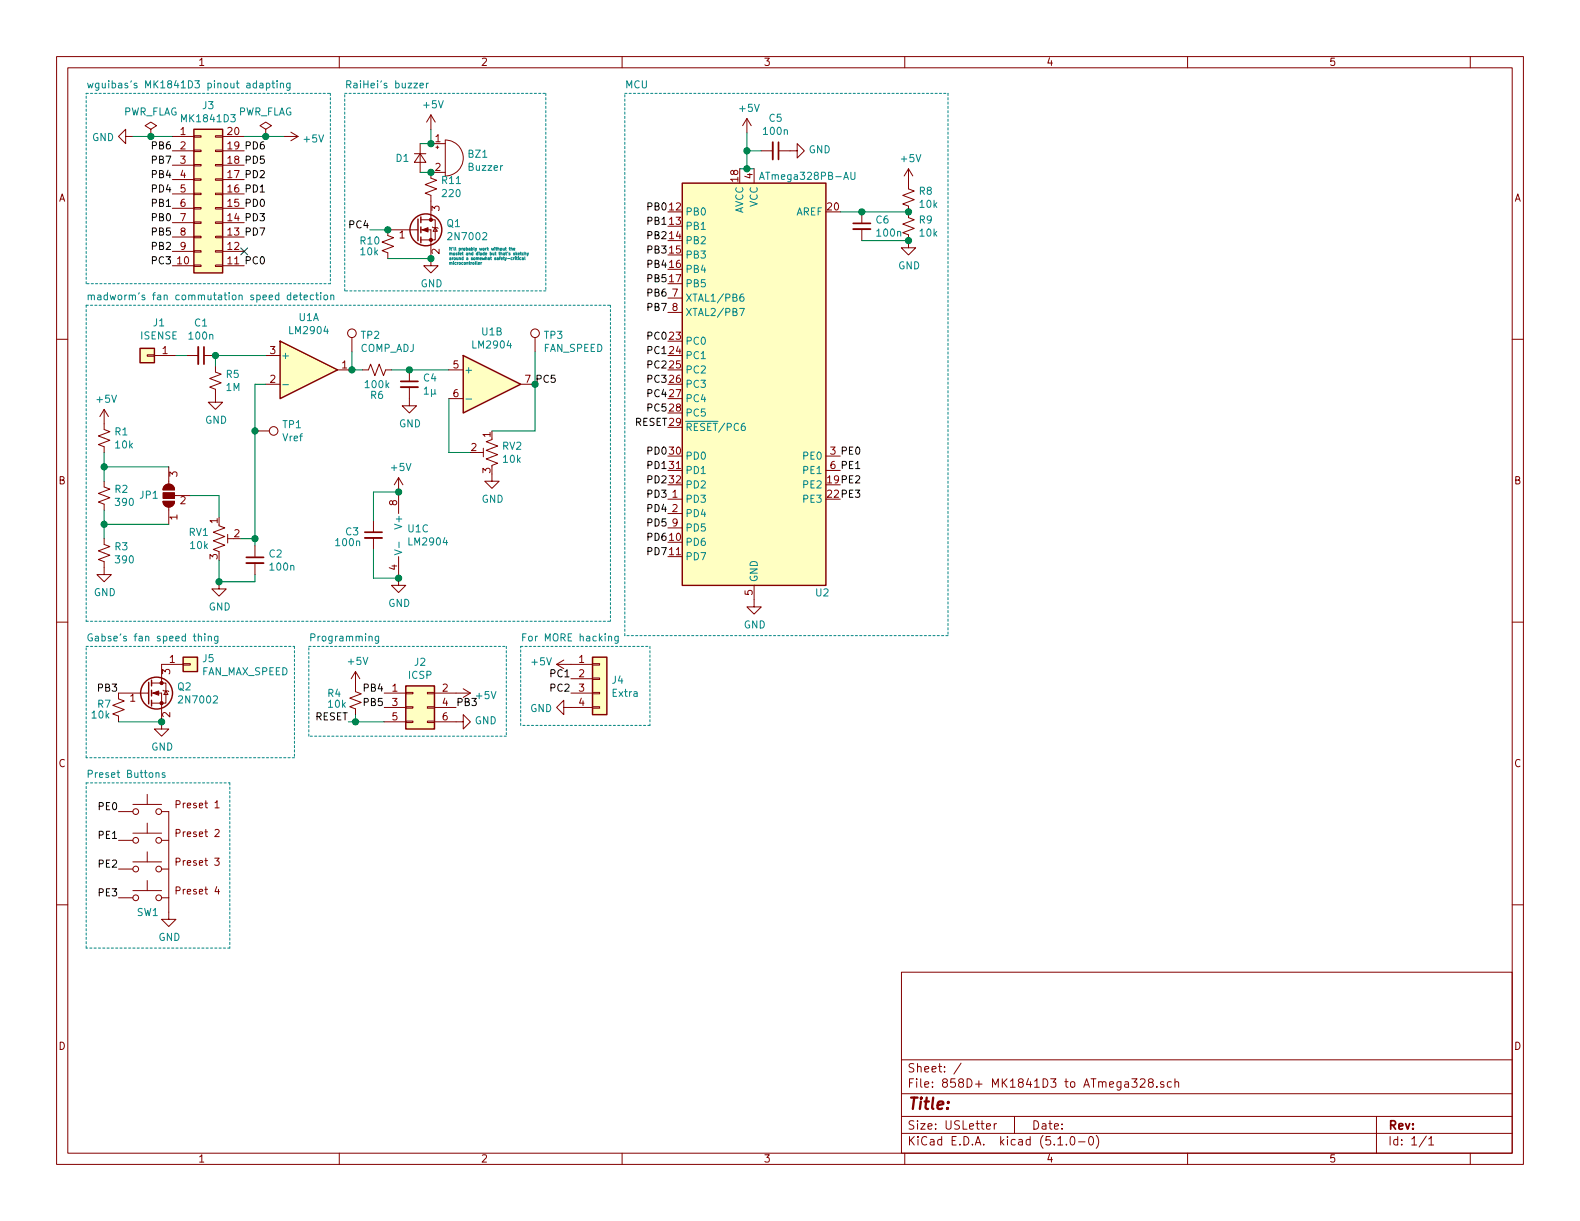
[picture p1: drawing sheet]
EESchema Schematic File Version 4
LIBS:858D+ MK1841D3 to ATmega328-cache
EELAYER 29 0
EELAYER END
$Descr USLetter 11000 8500
encoding utf-8
Sheet 1 1
Title ""
Date ""
Rev ""
Comp ""
Comment1 ""
Comment2 ""
Comment3 ""
Comment4 ""
$EndDescr
$Comp
L MCU_Microchip_ATmega:ATmega328PB-AU U2
U 1 1
P 5250 2675
F 0 "U2" H 4775 1225 50  0000 C CNN
F 1 "ATmega328PB-AU" H 4875 4125 50  0000 C CNN
F 2 "Package_QFP:TQFP-32_7x7mm_P0.8mm" H 5250 2675 50  0001 C CIN
F 3 "http://ww1.microchip.com/downloads/en/DeviceDoc/40001906C.pdf" H 5250 2675 50  0001 C CNN
	1    5250 2675
	-1   0    0    -1  
$EndComp
$Comp
L Connector_Generic:Conn_02x10_Counter_Clockwise J3
U 1 1
P 1400 1350
F 0 "J3" H 1450 1967 50  0000 C CNN
F 1 "MK1841D3" H 1450 1876 50  0000 C CNN
F 2 "Package_DIP:DIP-20_W7.62mm_LongPads" H 1400 1350 50  0001 C CNN
F 3 "~" H 1400 1350 50  0001 C CNN
	1    1400 1350
	1    0    0    -1  
$EndComp
$Comp
L power:GND #PWR0101
U 1 1
P 925 950
F 0 "#PWR0101" H 925 700 50  0001 C CNN
F 1 "GND" V 930 822 50  0000 R CNN
F 2 "" H 925 950 50  0001 C CNN
F 3 "" H 925 950 50  0001 C CNN
	1    925  950 
	0    1    1    0   
$EndComp
$Comp
L power:PWR_FLAG #FLG0101
U 1 1
P 1050 950
F 0 "#FLG0101" H 1050 1025 50  0001 C CNN
F 1 "PWR_FLAG" H 1050 1123 50  0000 C CNN
F 2 "" H 1050 950 50  0001 C CNN
F 3 "~" H 1050 950 50  0001 C CNN
	1    1050 950 
	1    0    0    -1  
$EndComp
Wire Wire Line
	925  950  1050 950 
Connection ~ 1050 950 
Wire Wire Line
	1050 950  1200 950 
$Comp
L power:+5V #PWR0102
U 1 1
P 1975 950
F 0 "#PWR0102" H 1975 800 50  0001 C CNN
F 1 "+5V" V 1990 1078 50  0000 L CNN
F 2 "" H 1975 950 50  0001 C CNN
F 3 "" H 1975 950 50  0001 C CNN
	1    1975 950 
	0    1    1    0   
$EndComp
$Comp
L power:PWR_FLAG #FLG0102
U 1 1
P 1850 950
F 0 "#FLG0102" H 1850 1025 50  0001 C CNN
F 1 "PWR_FLAG" H 1850 1123 50  0000 C CNN
F 2 "" H 1850 950 50  0001 C CNN
F 3 "~" H 1850 950 50  0001 C CNN
	1    1850 950 
	-1   0    0    -1  
$EndComp
Wire Wire Line
	1975 950  1850 950 
Connection ~ 1850 950 
Wire Wire Line
	1850 950  1700 950 
Text Label 1200 1050 2    50   ~ 0
PB6
Text Label 4650 2075 2    50   ~ 0
PB6
Text Label 1200 1150 2    50   ~ 0
PB7
Text Label 1200 1250 2    50   ~ 0
PB4
Text Label 4650 1875 2    50   ~ 0
PB4
Text Label 4650 2175 2    50   ~ 0
PB7
Text Label 1200 1350 2    50   ~ 0
PD4
Text Label 4650 3575 2    50   ~ 0
PD4
Text Label 1200 1450 2    50   ~ 0
PB1
Text Label 4650 1575 2    50   ~ 0
PB1
Text Label 1200 1550 2    50   ~ 0
PB0
Text Label 4650 1475 2    50   ~ 0
PB0
Text Label 1200 1650 2    50   ~ 0
PB5
Text Label 4650 1975 2    50   ~ 0
PB5
Text Label 1200 1750 2    50   ~ 0
PB2
Text Label 4650 1675 2    50   ~ 0
PB2
Text Label 1200 1850 2    50   ~ 0
PC3
Text Label 4650 2675 2    50   ~ 0
PC3
Text Label 1700 1850 0    50   ~ 0
PC0
Text Label 4650 2375 2    50   ~ 0
PC0
NoConn ~ 1700 1750
Text Label 1700 1650 0    50   ~ 0
PD7
Text Label 4650 3875 2    50   ~ 0
PD7
Text Label 1700 1550 0    50   ~ 0
PD3
Text Label 4650 3475 2    50   ~ 0
PD3
Text Label 1700 1450 0    50   ~ 0
PD0
Text Label 4650 3175 2    50   ~ 0
PD0
Text Label 1700 1350 0    50   ~ 0
PD1
Text Label 4650 3275 2    50   ~ 0
PD1
Text Label 1700 1250 0    50   ~ 0
PD2
Text Label 4650 3375 2    50   ~ 0
PD2
Text Label 1700 1150 0    50   ~ 0
PD5
Text Label 4650 3675 2    50   ~ 0
PD5
Text Label 1700 1050 0    50   ~ 0
PD6
Text Label 4650 3775 2    50   ~ 0
PD6
$Comp
L Connector_Generic:Conn_02x03_Odd_Even J2
U 1 1
P 2875 4925
F 0 "J2" H 2925 5242 50  0000 C CNN
F 1 "ICSP" H 2925 5151 50  0000 C CNN
F 2 "Connector_PinHeader_2.54mm:PinHeader_2x03_P2.54mm_Vertical" H 2875 4925 50  0001 C CNN
F 3 "~" H 2875 4925 50  0001 C CNN
	1    2875 4925
	1    0    0    -1  
$EndComp
$Comp
L power:+5V #PWR0103
U 1 1
P 3175 4825
F 0 "#PWR0103" H 3175 4675 50  0001 C CNN
F 1 "+5V" V 3190 4953 50  0000 L CNN
F 2 "" H 3175 4825 50  0001 C CNN
F 3 "" H 3175 4825 50  0001 C CNN
	1    3175 4825
	0    1    1    0   
$EndComp
$Comp
L power:GND #PWR0104
U 1 1
P 3175 5025
F 0 "#PWR0104" H 3175 4775 50  0001 C CNN
F 1 "GND" V 3180 4897 50  0000 R CNN
F 2 "" H 3175 5025 50  0001 C CNN
F 3 "" H 3175 5025 50  0001 C CNN
	1    3175 5025
	0    -1   -1   0   
$EndComp
Text Label 3175 4925 0    50   ~ 0
PB3
Text Label 4650 1775 2    50   ~ 0
PB3
Text Label 2675 4825 2    50   ~ 0
PB4
Text Label 2675 4925 2    50   ~ 0
PB5
Text Label 4650 2975 2    50   ~ 0
RESET
Text Label 2425 5025 2    50   ~ 0
RESET
$Comp
L Device:R_Small_US R4
U 1 1
P 2475 4875
F 0 "R4" H 2275 4925 50  0000 L CNN
F 1 "10k" H 2275 4850 50  0000 L CNN
F 2 "Resistor_SMD:R_0603_1608Metric_Pad1.05x0.95mm_HandSolder" H 2475 4875 50  0001 C CNN
F 3 "~" H 2475 4875 50  0001 C CNN
	1    2475 4875
	1    0    0    -1  
$EndComp
Wire Wire Line
	2425 5025 2475 5025
Wire Wire Line
	2475 4975 2475 5025
Connection ~ 2475 5025
Wire Wire Line
	2475 5025 2675 5025
$Comp
L power:+5V #PWR0105
U 1 1
P 2475 4775
F 0 "#PWR0105" H 2475 4625 50  0001 C CNN
F 1 "+5V" H 2490 4948 50  0000 C CNN
F 2 "" H 2475 4775 50  0001 C CNN
F 3 "" H 2475 4775 50  0001 C CNN
	1    2475 4775
	1    0    0    -1  
$EndComp
$Comp
L power:GND #PWR0106
U 1 1
P 5250 4175
F 0 "#PWR0106" H 5250 3925 50  0001 C CNN
F 1 "GND" H 5255 4002 50  0000 C CNN
F 2 "" H 5250 4175 50  0001 C CNN
F 3 "" H 5250 4175 50  0001 C CNN
	1    5250 4175
	1    0    0    -1  
$EndComp
$Comp
L power:+5V #PWR0107
U 1 1
P 5200 925
F 0 "#PWR0107" H 5200 775 50  0001 C CNN
F 1 "+5V" H 5215 1098 50  0000 C CNN
F 2 "" H 5200 925 50  0001 C CNN
F 3 "" H 5200 925 50  0001 C CNN
	1    5200 925 
	1    0    0    -1  
$EndComp
Wire Wire Line
	5200 925  5200 1050
Wire Wire Line
	5200 1175 5250 1175
Wire Wire Line
	5150 1175 5200 1175
Connection ~ 5200 1175
$Comp
L Device:C_Small C5
U 1 1
P 5400 1050
F 0 "C5" V 5171 1050 50  0000 C CNN
F 1 "100n" V 5262 1050 50  0000 C CNN
F 2 "Capacitor_SMD:C_0603_1608Metric_Pad1.05x0.95mm_HandSolder" H 5400 1050 50  0001 C CNN
F 3 "~" H 5400 1050 50  0001 C CNN
	1    5400 1050
	0    1    1    0   
$EndComp
Wire Wire Line
	5300 1050 5200 1050
Connection ~ 5200 1050
Wire Wire Line
	5200 1050 5200 1175
$Comp
L power:GND #PWR0108
U 1 1
P 5500 1050
F 0 "#PWR0108" H 5500 800 50  0001 C CNN
F 1 "GND" V 5505 922 50  0000 R CNN
F 2 "" H 5500 1050 50  0001 C CNN
F 3 "" H 5500 1050 50  0001 C CNN
	1    5500 1050
	0    -1   -1   0   
$EndComp
$Comp
L Device:C_Small C6
U 1 1
P 6000 1575
F 0 "C6" H 6092 1621 50  0000 L CNN
F 1 "100n" H 6092 1530 50  0000 L CNN
F 2 "Capacitor_SMD:C_0603_1608Metric_Pad1.05x0.95mm_HandSolder" H 6000 1575 50  0001 C CNN
F 3 "~" H 6000 1575 50  0001 C CNN
	1    6000 1575
	1    0    0    -1  
$EndComp
$Comp
L Device:R_Small_US R9
U 1 1
P 6325 1575
F 0 "R9" H 6393 1621 50  0000 L CNN
F 1 "10k" H 6393 1530 50  0000 L CNN
F 2 "Resistor_SMD:R_0603_1608Metric_Pad1.05x0.95mm_HandSolder" H 6325 1575 50  0001 C CNN
F 3 "~" H 6325 1575 50  0001 C CNN
	1    6325 1575
	1    0    0    -1  
$EndComp
$Comp
L Device:R_Small_US R8
U 1 1
P 6325 1375
F 0 "R8" H 6393 1421 50  0000 L CNN
F 1 "10k" H 6393 1330 50  0000 L CNN
F 2 "Resistor_SMD:R_0603_1608Metric_Pad1.05x0.95mm_HandSolder" H 6325 1375 50  0001 C CNN
F 3 "~" H 6325 1375 50  0001 C CNN
	1    6325 1375
	1    0    0    -1  
$EndComp
Wire Wire Line
	6325 1475 6000 1475
Connection ~ 6325 1475
Connection ~ 6000 1475
Wire Wire Line
	6000 1475 5850 1475
Wire Wire Line
	6000 1675 6325 1675
$Comp
L power:GND #PWR0109
U 1 1
P 6325 1675
F 0 "#PWR0109" H 6325 1425 50  0001 C CNN
F 1 "GND" H 6330 1502 50  0000 C CNN
F 2 "" H 6325 1675 50  0001 C CNN
F 3 "" H 6325 1675 50  0001 C CNN
	1    6325 1675
	1    0    0    -1  
$EndComp
Connection ~ 6325 1675
$Comp
L power:+5V #PWR0110
U 1 1
P 6325 1275
F 0 "#PWR0110" H 6325 1125 50  0001 C CNN
F 1 "+5V" H 6340 1448 50  0000 C CNN
F 2 "" H 6325 1275 50  0001 C CNN
F 3 "" H 6325 1275 50  0001 C CNN
	1    6325 1275
	1    0    0    -1  
$EndComp
$Comp
L Amplifier_Operational:LM2904 U1
U 1 1
P 2150 2575
F 0 "U1" H 2150 2942 50  0000 C CNN
F 1 "LM2904" H 2150 2851 50  0000 C CNN
F 2 "Package_SO:SOIC-8_3.9x4.9mm_P1.27mm" H 2150 2575 50  0001 C CNN
F 3 "http://www.ti.com/lit/ds/symlink/lm358.pdf" H 2150 2575 50  0001 C CNN
	1    2150 2575
	1    0    0    -1  
$EndComp
$Comp
L Amplifier_Operational:LM2904 U1
U 2 1
P 3425 2675
F 0 "U1" H 3425 3042 50  0000 C CNN
F 1 "LM2904" H 3425 2951 50  0000 C CNN
F 2 "Package_SO:SOIC-8_3.9x4.9mm_P1.27mm" H 3425 2675 50  0001 C CNN
F 3 "http://www.ti.com/lit/ds/symlink/lm358.pdf" H 3425 2675 50  0001 C CNN
	2    3425 2675
	1    0    0    -1  
$EndComp
$Comp
L Amplifier_Operational:LM2904 U1
U 3 1
P 2875 3725
F 0 "U1" H 2833 3771 50  0000 L CNN
F 1 "LM2904" H 2833 3680 50  0000 L CNN
F 2 "Package_SO:SOIC-8_3.9x4.9mm_P1.27mm" H 2875 3725 50  0001 C CNN
F 3 "http://www.ti.com/lit/ds/symlink/lm358.pdf" H 2875 3725 50  0001 C CNN
	3    2875 3725
	1    0    0    -1  
$EndComp
$Comp
L Connector_Generic:Conn_01x01 J1
U 1 1
P 1025 2475
F 0 "J1" H 943 2250 50  0000 C CNN
F 1 "ISENSE" H 943 2341 50  0000 C CNN
F 2 "Connector_Wire:SolderWirePad_1x01_Drill1.2mm" H 1025 2475 50  0001 C CNN
F 3 "~" H 1025 2475 50  0001 C CNN
	1    1025 2475
	-1   0    0    1   
$EndComp
$Comp
L Device:C_Small C1
U 1 1
P 1400 2475
F 0 "C1" V 1171 2475 50  0000 C CNN
F 1 "100n" V 1262 2475 50  0000 C CNN
F 2 "Capacitor_SMD:C_0603_1608Metric_Pad1.05x0.95mm_HandSolder" H 1400 2475 50  0001 C CNN
F 3 "~" H 1400 2475 50  0001 C CNN
	1    1400 2475
	0    1    1    0   
$EndComp
$Comp
L Device:R_Small_US R5
U 1 1
P 1500 2650
F 0 "R5" H 1568 2696 50  0000 L CNN
F 1 "1M" H 1568 2605 50  0000 L CNN
F 2 "Resistor_SMD:R_0603_1608Metric_Pad1.05x0.95mm_HandSolder" H 1500 2650 50  0001 C CNN
F 3 "~" H 1500 2650 50  0001 C CNN
	1    1500 2650
	1    0    0    -1  
$EndComp
Wire Wire Line
	1225 2475 1300 2475
Wire Wire Line
	1500 2475 1500 2550
Wire Wire Line
	1500 2475 1850 2475
Connection ~ 1500 2475
$Comp
L power:GND #PWR0111
U 1 1
P 1500 2750
F 0 "#PWR0111" H 1500 2500 50  0001 C CNN
F 1 "GND" H 1505 2577 50  0000 C CNN
F 2 "" H 1500 2750 50  0001 C CNN
F 3 "" H 1500 2750 50  0001 C CNN
	1    1500 2750
	1    0    0    -1  
$EndComp
$Comp
L Connector:TestPoint TP2
U 1 1
P 2450 2450
F 0 "TP2" H 2508 2568 50  0000 L CNN
F 1 "COMP_ADJ" H 2508 2477 50  0000 L CNN
F 2 "TestPoint:TestPoint_THTPad_D2.5mm_Drill1.2mm" H 2650 2450 50  0001 C CNN
F 3 "~" H 2650 2450 50  0001 C CNN
	1    2450 2450
	1    0    0    -1  
$EndComp
Wire Wire Line
	2450 2575 2450 2450
$Comp
L Device:R_Small_US R6
U 1 1
P 2625 2575
F 0 "R6" V 2800 2575 50  0000 C CNN
F 1 "100k" V 2725 2575 50  0000 C CNN
F 2 "Resistor_SMD:R_0603_1608Metric_Pad1.05x0.95mm_HandSolder" H 2625 2575 50  0001 C CNN
F 3 "~" H 2625 2575 50  0001 C CNN
	1    2625 2575
	0    1    1    0   
$EndComp
$Comp
L Device:C_Small C4
U 1 1
P 2850 2675
F 0 "C4" H 2942 2721 50  0000 L CNN
F 1 "1µ" H 2942 2630 50  0000 L CNN
F 2 "Capacitor_SMD:C_0603_1608Metric_Pad1.05x0.95mm_HandSolder" H 2850 2675 50  0001 C CNN
F 3 "~" H 2850 2675 50  0001 C CNN
	1    2850 2675
	1    0    0    -1  
$EndComp
$Comp
L power:GND #PWR0112
U 1 1
P 2850 2775
F 0 "#PWR0112" H 2850 2525 50  0001 C CNN
F 1 "GND" H 2855 2602 50  0000 C CNN
F 2 "" H 2850 2775 50  0001 C CNN
F 3 "" H 2850 2775 50  0001 C CNN
	1    2850 2775
	1    0    0    -1  
$EndComp
Wire Wire Line
	2450 2575 2525 2575
Connection ~ 2450 2575
Wire Wire Line
	2725 2575 2850 2575
Wire Wire Line
	2850 2575 3125 2575
Connection ~ 2850 2575
$Comp
L Device:R_POT_TRIM_US RV2
U 1 1
P 3425 3150
F 0 "RV2" H 3357 3196 50  0000 R CNN
F 1 "10k" H 3357 3105 50  0000 R CNN
F 2 "Potentiometer_SMD:Potentiometer_Bourns_TC33X_Vertical" H 3425 3150 50  0001 C CNN
F 3 "~" H 3425 3150 50  0001 C CNN
	1    3425 3150
	-1   0    0    -1  
$EndComp
Wire Wire Line
	3725 2675 3725 3000
Wire Wire Line
	3725 3000 3425 3000
Wire Wire Line
	3275 3150 3125 3150
Wire Wire Line
	3125 3150 3125 2775
$Comp
L power:GND #PWR0113
U 1 1
P 3425 3300
F 0 "#PWR0113" H 3425 3050 50  0001 C CNN
F 1 "GND" H 3430 3127 50  0000 C CNN
F 2 "" H 3425 3300 50  0001 C CNN
F 3 "" H 3425 3300 50  0001 C CNN
	1    3425 3300
	1    0    0    -1  
$EndComp
Text Label 3725 2675 0    50   ~ 0
PC5
Text Label 4650 2875 2    50   ~ 0
PC5
$Comp
L Device:C_Small C3
U 1 1
P 2600 3725
F 0 "C3" H 2400 3750 50  0000 L CNN
F 1 "100n" H 2325 3675 50  0000 L CNN
F 2 "Capacitor_SMD:C_0603_1608Metric_Pad1.05x0.95mm_HandSolder" H 2600 3725 50  0001 C CNN
F 3 "~" H 2600 3725 50  0001 C CNN
	1    2600 3725
	1    0    0    -1  
$EndComp
Wire Wire Line
	2600 3825 2600 4025
Wire Wire Line
	2600 4025 2775 4025
Wire Wire Line
	2600 3625 2600 3425
Wire Wire Line
	2600 3425 2775 3425
$Comp
L power:+5V #PWR0114
U 1 1
P 2775 3425
F 0 "#PWR0114" H 2775 3275 50  0001 C CNN
F 1 "+5V" H 2790 3598 50  0000 C CNN
F 2 "" H 2775 3425 50  0001 C CNN
F 3 "" H 2775 3425 50  0001 C CNN
	1    2775 3425
	1    0    0    -1  
$EndComp
Connection ~ 2775 3425
$Comp
L power:GND #PWR0115
U 1 1
P 2775 4025
F 0 "#PWR0115" H 2775 3775 50  0001 C CNN
F 1 "GND" H 2780 3852 50  0000 C CNN
F 2 "" H 2775 4025 50  0001 C CNN
F 3 "" H 2775 4025 50  0001 C CNN
	1    2775 4025
	1    0    0    -1  
$EndComp
Connection ~ 2775 4025
$Comp
L Device:R_Small_US R1
U 1 1
P 725 3050
F 0 "R1" H 793 3096 50  0000 L CNN
F 1 "10k" H 793 3005 50  0000 L CNN
F 2 "Resistor_SMD:R_0603_1608Metric_Pad1.05x0.95mm_HandSolder" H 725 3050 50  0001 C CNN
F 3 "~" H 725 3050 50  0001 C CNN
	1    725  3050
	1    0    0    -1  
$EndComp
$Comp
L Device:R_Small_US R2
U 1 1
P 725 3450
F 0 "R2" H 793 3496 50  0000 L CNN
F 1 "390" H 793 3405 50  0000 L CNN
F 2 "Resistor_SMD:R_0603_1608Metric_Pad1.05x0.95mm_HandSolder" H 725 3450 50  0001 C CNN
F 3 "~" H 725 3450 50  0001 C CNN
	1    725  3450
	1    0    0    -1  
$EndComp
$Comp
L Device:R_Small_US R3
U 1 1
P 725 3850
F 0 "R3" H 793 3896 50  0000 L CNN
F 1 "390" H 793 3805 50  0000 L CNN
F 2 "Resistor_SMD:R_0603_1608Metric_Pad1.05x0.95mm_HandSolder" H 725 3850 50  0001 C CNN
F 3 "~" H 725 3850 50  0001 C CNN
	1    725  3850
	1    0    0    -1  
$EndComp
$Comp
L power:GND #PWR0116
U 1 1
P 725 3950
F 0 "#PWR0116" H 725 3700 50  0001 C CNN
F 1 "GND" H 730 3777 50  0000 C CNN
F 2 "" H 725 3950 50  0001 C CNN
F 3 "" H 725 3950 50  0001 C CNN
	1    725  3950
	1    0    0    -1  
$EndComp
$Comp
L power:+5V #PWR0117
U 1 1
P 725 2950
F 0 "#PWR0117" H 725 2800 50  0001 C CNN
F 1 "+5V" H 740 3123 50  0000 C CNN
F 2 "" H 725 2950 50  0001 C CNN
F 3 "" H 725 2950 50  0001 C CNN
	1    725  2950
	1    0    0    -1  
$EndComp
$Comp
L Jumper:SolderJumper_3_Open JP1
U 1 1
P 1175 3450
F 0 "JP1" V 1175 3517 50  0000 L CNN
F 1 "SolderJumper_3_Open" H 1175 3564 50  0001 C CNN
F 2 "Jumper:SolderJumper-3_P2.0mm_Open_TrianglePad1.0x1.5mm" H 1175 3450 50  0001 C CNN
F 3 "~" H 1175 3450 50  0001 C CNN
	1    1175 3450
	0    -1   -1   0   
$EndComp
Wire Wire Line
	1175 3250 725  3250
Wire Wire Line
	725  3250 725  3350
Wire Wire Line
	725  3150 725  3250
Connection ~ 725  3250
Wire Wire Line
	725  3750 725  3650
Wire Wire Line
	1175 3650 725  3650
Connection ~ 725  3650
Wire Wire Line
	725  3650 725  3550
$Comp
L Device:R_POT_TRIM_US RV1
U 1 1
P 1525 3750
F 0 "RV1" H 1457 3796 50  0000 R CNN
F 1 "10k" H 1457 3705 50  0000 R CNN
F 2 "Potentiometer_SMD:Potentiometer_Bourns_TC33X_Vertical" H 1525 3750 50  0001 C CNN
F 3 "~" H 1525 3750 50  0001 C CNN
	1    1525 3750
	1    0    0    -1  
$EndComp
Wire Wire Line
	1775 3800 1775 3750
Wire Wire Line
	1775 3750 1675 3750
Wire Wire Line
	1525 3600 1525 3450
Wire Wire Line
	1525 3450 1325 3450
Wire Wire Line
	1775 4000 1775 4050
$Comp
L Device:C_Small C2
U 1 1
P 1775 3900
F 0 "C2" H 1867 3946 50  0000 L CNN
F 1 "100n" H 1867 3855 50  0000 L CNN
F 2 "Capacitor_SMD:C_0603_1608Metric_Pad1.05x0.95mm_HandSolder" H 1775 3900 50  0001 C CNN
F 3 "~" H 1775 3900 50  0001 C CNN
	1    1775 3900
	1    0    0    -1  
$EndComp
$Comp
L power:GND #PWR0118
U 1 1
P 1525 4050
F 0 "#PWR0118" H 1525 3800 50  0001 C CNN
F 1 "GND" H 1530 3877 50  0000 C CNN
F 2 "" H 1525 4050 50  0001 C CNN
F 3 "" H 1525 4050 50  0001 C CNN
	1    1525 4050
	1    0    0    -1  
$EndComp
Wire Wire Line
	1525 4050 1525 3900
Wire Wire Line
	1775 4050 1525 4050
Connection ~ 1525 4050
Wire Wire Line
	1775 3750 1775 3000
Wire Wire Line
	1775 2675 1850 2675
Connection ~ 1775 3750
Wire Notes Line
	4250 2125 4250 4325
Wire Notes Line
	600  2125 600  4325
Text Notes 600  2100 0    50   ~ 0
madworm’s fan commutation speed detection
Text Notes 600  625  0    50   ~ 0
wguibas’s MK1841D3 pinout adapting
$Comp
L Device:Q_NMOS_GSD Q1
U 1 1
P 2900 1600
F 0 "Q1" H 3106 1646 50  0000 L CNN
F 1 "2N7002" H 3106 1555 50  0000 L CNN
F 2 "Package_TO_SOT_SMD:SOT-23_Handsoldering" H 3100 1700 50  0001 C CNN
F 3 "~" H 2900 1600 50  0001 C CNN
	1    2900 1600
	1    0    0    -1  
$EndComp
$Comp
L Device:Buzzer BZ1
U 1 1
P 3100 1100
F 0 "BZ1" H 3252 1129 50  0000 L CNN
F 1 "Buzzer" H 3252 1038 50  0000 L CNN
F 2 "858D_Footprints:Buzzer_12x9.5RM6.5" V 3075 1200 50  0001 C CNN
F 3 "~" V 3075 1200 50  0001 C CNN
	1    3100 1100
	1    0    0    -1  
$EndComp
$Comp
L power:GND #PWR0119
U 1 1
P 3000 1800
F 0 "#PWR0119" H 3000 1550 50  0001 C CNN
F 1 "GND" H 3005 1627 50  0000 C CNN
F 2 "" H 3000 1800 50  0001 C CNN
F 3 "" H 3000 1800 50  0001 C CNN
	1    3000 1800
	1    0    0    -1  
$EndComp
$Comp
L Device:D_Small D1
U 1 1
P 2925 1100
F 0 "D1" V 2925 925 50  0000 L CNN
F 1 "D_Small" V 2970 1168 50  0001 L CNN
F 2 "Diode_SMD:D_SOD-123" V 2925 1100 50  0001 C CNN
F 3 "~" V 2925 1100 50  0001 C CNN
	1    2925 1100
	0    1    1    0   
$EndComp
Wire Wire Line
	2925 1200 3000 1200
Wire Wire Line
	2925 1000 3000 1000
Connection ~ 3000 1000
Text Label 2575 1600 2    50   ~ 0
PC4
Text Label 4650 2775 2    50   ~ 0
PC4
Text Notes 3125 1850 0    20   ~ 0
it’ll probably work without the\nmosfet and diode but that’s sketchy\naround a somewhat safety-critical\nmicrocontroller
Text Notes 600  4475 0    50   ~ 0
Gabse’s fan speed thing
Wire Wire Line
	3000 900  3000 1000
$Comp
L power:+5V #PWR0120
U 1 1
P 3000 900
F 0 "#PWR0120" H 3000 750 50  0001 C CNN
F 1 "+5V" H 3015 1073 50  0000 C CNN
F 2 "" H 3000 900 50  0001 C CNN
F 3 "" H 3000 900 50  0001 C CNN
	1    3000 900 
	1    0    0    -1  
$EndComp
$Comp
L Connector:TestPoint TP1
U 1 1
P 1775 3000
F 0 "TP1" V 1729 3188 50  0000 L CNN
F 1 "Vref" V 1820 3188 50  0000 L CNN
F 2 "TestPoint:TestPoint_THTPad_D2.5mm_Drill1.2mm" H 1975 3000 50  0001 C CNN
F 3 "~" H 1975 3000 50  0001 C CNN
	1    1775 3000
	0    1    1    0   
$EndComp
Connection ~ 1775 3000
Wire Wire Line
	1775 3000 1775 2675
$Comp
L Connector:TestPoint TP3
U 1 1
P 3725 2450
F 0 "TP3" H 3783 2568 50  0000 L CNN
F 1 "FAN_SPEED" H 3783 2477 50  0000 L CNN
F 2 "TestPoint:TestPoint_THTPad_D2.5mm_Drill1.2mm" H 3925 2450 50  0001 C CNN
F 3 "~" H 3925 2450 50  0001 C CNN
	1    3725 2450
	1    0    0    -1  
$EndComp
Wire Wire Line
	3725 2450 3725 2675
Connection ~ 3725 2675
Wire Notes Line
	600  2125 4250 2125
Wire Notes Line
	600  4325 4250 4325
Wire Notes Line
	3525 4500 3525 5125
Wire Notes Line
	3525 5125 2150 5125
Wire Notes Line
	2150 5125 2150 4500
Wire Notes Line
	2150 4500 3525 4500
Text Notes 2150 4475 0    50   ~ 0
Programming
Text Label 825  5650 2    50   ~ 0
PE0
Text Label 825  5850 2    50   ~ 0
PE1
Text Label 825  6050 2    50   ~ 0
PE2
Text Label 825  6250 2    50   ~ 0
PE3
Text Label 5850 3175 0    50   ~ 0
PE0
Text Label 5850 3275 0    50   ~ 0
PE1
Text Label 5850 3375 0    50   ~ 0
PE2
Text Label 5850 3475 0    50   ~ 0
PE3
Text Label 3975 4725 2    50   ~ 0
PC1
$Comp
L Connector_Generic:Conn_01x04 J4
U 1 1
P 4175 4725
F 0 "J4" H 4255 4717 50  0000 L CNN
F 1 "Extra" H 4255 4626 50  0000 L CNN
F 2 "Connector_Wire:SolderWirePad_1x04_P3.81mm_Drill1.2mm" H 4175 4725 50  0001 C CNN
F 3 "~" H 4175 4725 50  0001 C CNN
	1    4175 4725
	1    0    0    -1  
$EndComp
$Comp
L power:GND #PWR0122
U 1 1
P 3975 4925
F 0 "#PWR0122" H 3975 4675 50  0001 C CNN
F 1 "GND" V 3980 4797 50  0000 R CNN
F 2 "" H 3975 4925 50  0001 C CNN
F 3 "" H 3975 4925 50  0001 C CNN
	1    3975 4925
	0    1    1    0   
$EndComp
$Comp
L power:+5V #PWR0123
U 1 1
P 3975 4625
F 0 "#PWR0123" H 3975 4475 50  0001 C CNN
F 1 "+5V" V 3990 4753 50  0000 L CNN
F 2 "" H 3975 4625 50  0001 C CNN
F 3 "" H 3975 4625 50  0001 C CNN
	1    3975 4625
	0    -1   -1   0   
$EndComp
Text Label 3975 4825 2    50   ~ 0
PC2
Text Label 4650 2575 2    50   ~ 0
PC2
Text Label 4650 2475 2    50   ~ 0
PC1
$Comp
L 858D_Symbols:SW_Push_4x SW1
U 1 1
P 1025 5650
F 0 "SW1" H 950 4950 50  0000 L CNN
F 1 "SW_Push_4x" H 1561 5307 50  0001 L CNN
F 2 "858D_Footprints:SolderWirePad_1x05_P3.81mm_Drill1.2mm" H 1025 5850 50  0001 C CNN
F 3 "~" H 1025 5850 50  0001 C CNN
	1    1025 5650
	1    0    0    -1  
$EndComp
$Comp
L power:GND #PWR0124
U 1 1
P 1175 6350
F 0 "#PWR0124" H 1175 6100 50  0001 C CNN
F 1 "GND" H 1180 6177 50  0000 C CNN
F 2 "" H 1175 6350 50  0001 C CNN
F 3 "" H 1175 6350 50  0001 C CNN
	1    1175 6350
	1    0    0    -1  
$EndComp
Wire Notes Line
	4525 4500 4525 5050
Wire Notes Line
	4525 5050 3625 5050
Wire Notes Line
	3625 5050 3625 4500
Wire Notes Line
	3625 4500 4525 4500
Text Notes 3625 4475 0    50   ~ 0
For MORE hacking
Wire Notes Line
	1600 5450 1600 6600
Wire Notes Line
	1600 6600 600  6600
Wire Notes Line
	600  6600 600  5450
Wire Notes Line
	600  5450 1600 5450
Text Notes 600  5425 0    50   ~ 0
Preset Buttons
Wire Notes Line
	6600 650  6600 4425
Wire Notes Line
	6600 4425 4350 4425
Wire Notes Line
	4350 4425 4350 650 
Wire Notes Line
	4350 650  6600 650 
Text Notes 4350 625  0    50   ~ 0
MCU
$Comp
L Device:R_Small_US R10
U 1 1
P 2700 1700
F 0 "R10" H 2500 1725 50  0000 L CNN
F 1 "10k" H 2500 1650 50  0000 L CNN
F 2 "Resistor_SMD:R_0603_1608Metric_Pad1.05x0.95mm_HandSolder" H 2700 1700 50  0001 C CNN
F 3 "~" H 2700 1700 50  0001 C CNN
	1    2700 1700
	1    0    0    -1  
$EndComp
Wire Wire Line
	2700 1800 3000 1800
Connection ~ 3000 1800
Wire Wire Line
	2575 1600 2700 1600
Connection ~ 2700 1600
$Comp
L Device:R_Small_US R11
U 1 1
P 3000 1300
F 0 "R11" H 3068 1346 50  0000 L CNN
F 1 "220" H 3068 1255 50  0000 L CNN
F 2 "Resistor_SMD:R_0603_1608Metric_Pad1.05x0.95mm_HandSolder" H 3000 1300 50  0001 C CNN
F 3 "~" H 3000 1300 50  0001 C CNN
	1    3000 1300
	1    0    0    -1  
$EndComp
Connection ~ 3000 1200
Text Label 825  4825 2    50   ~ 0
PB3
$Comp
L Device:R_Small_US R7
U 1 1
P 825 4925
F 0 "R7" H 725 4950 50  0000 C CNN
F 1 "10k" H 700 4875 50  0000 C CNN
F 2 "Resistor_SMD:R_0603_1608Metric_Pad1.05x0.95mm_HandSolder" H 825 4925 50  0001 C CNN
F 3 "~" H 825 4925 50  0001 C CNN
	1    825  4925
	1    0    0    -1  
$EndComp
$Comp
L Connector_Generic:Conn_01x01 J5
U 1 1
P 1325 4625
F 0 "J5" H 1405 4667 50  0000 L CNN
F 1 "FAN_MAX_SPEED" H 1405 4576 50  0000 L CNN
F 2 "Connector_Wire:SolderWirePad_1x01_Drill1.2mm" H 1325 4625 50  0001 C CNN
F 3 "~" H 1325 4625 50  0001 C CNN
	1    1325 4625
	1    0    0    -1  
$EndComp
Text Notes 2400 625  0    50   ~ 0
RaiHei’s buzzer
Wire Notes Line
	2400 650  3800 650 
Wire Notes Line
	3800 650  3800 2025
Wire Notes Line
	3800 2025 2400 2025
Wire Notes Line
	2400 2025 2400 650 
Wire Notes Line
	600  650  2300 650 
Wire Notes Line
	2300 650  2300 1975
Wire Notes Line
	2300 1975 600  1975
Wire Notes Line
	600  1975 600  650 
$Comp
L Device:Q_NMOS_GSD Q2
U 1 1
P 1025 4825
F 0 "Q2" H 1231 4871 50  0000 L CNN
F 1 "2N7002" H 1231 4780 50  0000 L CNN
F 2 "Package_TO_SOT_SMD:SOT-23_Handsoldering" H 1225 4925 50  0001 C CNN
F 3 "~" H 1025 4825 50  0001 C CNN
	1    1025 4825
	1    0    0    -1  
$EndComp
$Comp
L power:GND #PWR0121
U 1 1
P 1125 5025
F 0 "#PWR0121" H 1125 4775 50  0001 C CNN
F 1 "GND" H 1130 4852 50  0000 C CNN
F 2 "" H 1125 5025 50  0001 C CNN
F 3 "" H 1125 5025 50  0001 C CNN
	1    1125 5025
	1    0    0    -1  
$EndComp
Wire Wire Line
	1125 5025 825  5025
Connection ~ 1125 5025
Wire Notes Line
	600  4500 2050 4500
Wire Notes Line
	2050 4500 2050 5275
Wire Notes Line
	2050 5275 600  5275
Wire Notes Line
	600  5275 600  4500
$EndSCHEMATC
